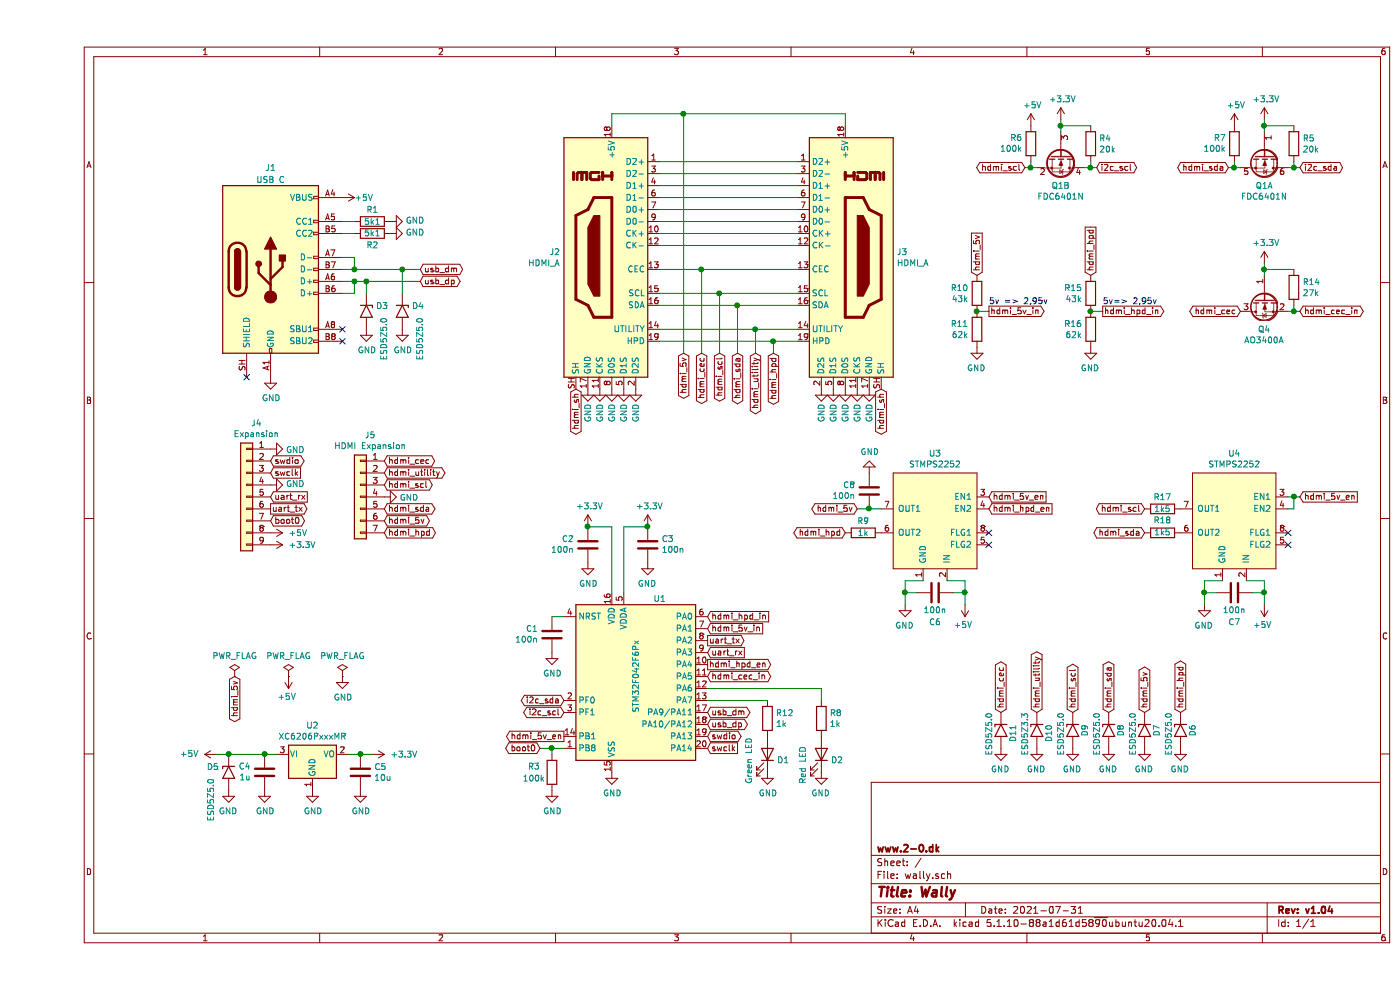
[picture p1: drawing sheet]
EESchema Schematic File Version 4
EELAYER 30 0
EELAYER END
$Descr A4 11693 8268
encoding utf-8
Sheet 1 1
Title "Wally"
Date "2021-07-31"
Rev "v1.04"
Comp "www.2-0.dk"
Comment1 ""
Comment2 ""
Comment3 ""
Comment4 ""
$EndDescr
$Comp
L Connector:HDMI_A J3
U 1 1
P 6750 2150
F 0 "J3" H 7180 2196 50  0000 L CNN
F 1 "HDMI_A" H 7180 2105 50  0000 L CNN
F 2 "wally:HDMI_A_Male_Horizontal" H 6775 2150 50  0001 C CNN
F 3 "https://en.wikipedia.org/wiki/HDMI" H 6775 2150 50  0001 C CNN
	1    6750 2150
	1    0    0    -1  
$EndComp
$Comp
L Connector:HDMI_A J2
U 1 1
P 4800 2150
F 0 "J2" H 5230 2196 50  0000 L CNN
F 1 "HDMI_A" H 5230 2105 50  0000 L CNN
F 2 "wally:HDMI_A_Male_Horizontal" H 4825 2150 50  0001 C CNN
F 3 "https://en.wikipedia.org/wiki/HDMI" H 4825 2150 50  0001 C CNN
	1    4800 2150
	-1   0    0    -1  
$EndComp
Wire Wire Line
	5200 1350 6350 1350
Wire Wire Line
	5200 1450 6350 1450
Wire Wire Line
	5200 1550 6350 1550
Wire Wire Line
	5200 1650 6350 1650
Wire Wire Line
	5200 1750 6350 1750
Wire Wire Line
	5200 1850 6350 1850
Wire Wire Line
	5200 1950 6350 1950
Wire Wire Line
	5200 2050 6350 2050
$Comp
L power:GND #PWR012
U 1 1
P 6550 3250
F 0 "#PWR012" H 6550 3000 50  0001 C CNN
F 1 "GND" V 6550 3050 50  0000 C CNN
F 2 "" H 6550 3250 50  0001 C CNN
F 3 "" H 6550 3250 50  0001 C CNN
	1    6550 3250
	1    0    0    -1  
$EndComp
Text GLabel 5400 2950 3    50   BiDi ~ 0
hdmi_5v
$Comp
L MCU_ST_STM32F0:STM32F042F6Px U1
U 1 1
P 5000 5650
F 0 "U1" H 5200 6300 50  0000 C CNN
F 1 "STM32F042F6Px" V 5000 5650 50  0000 C CNN
F 2 "Package_SO:TSSOP-20_4.4x6.5mm_P0.65mm" H 4500 4950 50  0001 R CNN
F 3 "http://www.st.com/st-web-ui/static/active/en/resource/technical/document/datasheet/DM00105814.pdf" H 5000 5650 50  0001 C CNN
	1    5000 5650
	1    0    0    -1  
$EndComp
$Comp
L Device:C C5
U 1 1
P 2700 6450
F 0 "C5" H 2815 6496 50  0000 L CNN
F 1 "10u" H 2815 6405 50  0000 L CNN
F 2 "Capacitor_SMD:C_0805_2012Metric" H 2738 6300 50  0001 C CNN
F 3 "~" H 2700 6450 50  0001 C CNN
	1    2700 6450
	1    0    0    -1  
$EndComp
$Comp
L Device:C C4
U 1 1
P 1900 6450
F 0 "C4" H 1786 6404 50  0000 R CNN
F 1 "1u" H 1786 6495 50  0000 R CNN
F 2 "Capacitor_SMD:C_0805_2012Metric" H 1938 6300 50  0001 C CNN
F 3 "~" H 1900 6450 50  0001 C CNN
	1    1900 6450
	1    0    0    1   
$EndComp
$Comp
L power:GND #PWR014
U 1 1
P 2300 6600
F 0 "#PWR014" H 2300 6350 50  0001 C CNN
F 1 "GND" H 2305 6427 50  0000 C CNN
F 2 "" H 2300 6600 50  0001 C CNN
F 3 "" H 2300 6600 50  0001 C CNN
	1    2300 6600
	1    0    0    -1  
$EndComp
$Comp
L power:GND #PWR015
U 1 1
P 2700 6600
F 0 "#PWR015" H 2700 6350 50  0001 C CNN
F 1 "GND" H 2705 6427 50  0000 C CNN
F 2 "" H 2700 6600 50  0001 C CNN
F 3 "" H 2700 6600 50  0001 C CNN
	1    2700 6600
	1    0    0    -1  
$EndComp
$Comp
L power:GND #PWR013
U 1 1
P 1900 6600
F 0 "#PWR013" H 1900 6350 50  0001 C CNN
F 1 "GND" H 1905 6427 50  0000 C CNN
F 2 "" H 1900 6600 50  0001 C CNN
F 3 "" H 1900 6600 50  0001 C CNN
	1    1900 6600
	1    0    0    -1  
$EndComp
$Comp
L power:+3.3V #PWR016
U 1 1
P 2800 6300
F 0 "#PWR016" H 2800 6150 50  0001 C CNN
F 1 "+3.3V" V 2800 6450 50  0000 L CNN
F 2 "" H 2800 6300 50  0001 C CNN
F 3 "" H 2800 6300 50  0001 C CNN
	1    2800 6300
	0    1    1    0   
$EndComp
Connection ~ 2700 6300
Wire Wire Line
	2700 6300 2600 6300
Connection ~ 1900 6300
Wire Wire Line
	1900 6300 2000 6300
NoConn ~ 2550 2750
NoConn ~ 2550 2850
$Comp
L power:GND #PWR01
U 1 1
P 1950 3150
F 0 "#PWR01" H 1950 2900 50  0001 C CNN
F 1 "GND" H 1955 2977 50  0000 C CNN
F 2 "" H 1950 3150 50  0001 C CNN
F 3 "" H 1950 3150 50  0001 C CNN
	1    1950 3150
	1    0    0    -1  
$EndComp
$Comp
L Device:R R1
U 1 1
P 2800 1850
F 0 "R1" V 2700 1850 50  0000 C CNN
F 1 "5k1" V 2800 1850 50  0000 C CNN
F 2 "Resistor_SMD:R_0603_1608Metric" V 2730 1850 50  0001 C CNN
F 3 "~" H 2800 1850 50  0001 C CNN
	1    2800 1850
	0    1    1    0   
$EndComp
$Comp
L Device:R R2
U 1 1
P 2800 1950
F 0 "R2" V 2700 1950 50  0000 C CNN
F 1 "5k1" V 2800 1950 50  0000 C CNN
F 2 "Resistor_SMD:R_0603_1608Metric" V 2730 1950 50  0001 C CNN
F 3 "~" H 2800 1950 50  0001 C CNN
	1    2800 1950
	0    1    -1   0   
$EndComp
$Comp
L power:GND #PWR02
U 1 1
P 2950 1850
F 0 "#PWR02" H 2950 1600 50  0001 C CNN
F 1 "GND" V 2955 1722 50  0000 R CNN
F 2 "" H 2950 1850 50  0001 C CNN
F 3 "" H 2950 1850 50  0001 C CNN
	1    2950 1850
	0    -1   -1   0   
$EndComp
$Comp
L power:GND #PWR03
U 1 1
P 2950 1950
F 0 "#PWR03" H 2950 1700 50  0001 C CNN
F 1 "GND" V 2955 1822 50  0000 R CNN
F 2 "" H 2950 1950 50  0001 C CNN
F 3 "" H 2950 1950 50  0001 C CNN
	1    2950 1950
	0    -1   -1   0   
$EndComp
Wire Wire Line
	2550 1850 2650 1850
Wire Wire Line
	2550 1950 2650 1950
Text GLabel 3200 2350 2    50   BiDi ~ 0
usb_dp
Text GLabel 3200 2250 2    50   BiDi ~ 0
usb_dm
Wire Wire Line
	2550 2250 2650 2250
Wire Wire Line
	2550 2150 2650 2150
Wire Wire Line
	2650 2150 2650 2250
Connection ~ 2650 2250
Wire Wire Line
	2550 2350 2650 2350
Wire Wire Line
	2550 2450 2650 2450
Wire Wire Line
	2650 2450 2650 2350
Connection ~ 2650 2350
$Comp
L power:GND #PWR08
U 1 1
P 4800 6450
F 0 "#PWR08" H 4800 6200 50  0001 C CNN
F 1 "GND" H 4805 6277 50  0000 C CNN
F 2 "" H 4800 6450 50  0001 C CNN
F 3 "" H 4800 6450 50  0001 C CNN
	1    4800 6450
	1    0    0    -1  
$EndComp
$Comp
L Device:C C1
U 1 1
P 4300 5300
F 0 "C1" H 4185 5254 50  0000 R CNN
F 1 "100n" H 4185 5345 50  0000 R CNN
F 2 "Capacitor_SMD:C_0603_1608Metric" H 4338 5150 50  0001 C CNN
F 3 "~" H 4300 5300 50  0001 C CNN
	1    4300 5300
	1    0    0    1   
$EndComp
$Comp
L power:GND #PWR05
U 1 1
P 4300 5450
F 0 "#PWR05" H 4300 5200 50  0001 C CNN
F 1 "GND" H 4305 5277 50  0000 C CNN
F 2 "" H 4300 5450 50  0001 C CNN
F 3 "" H 4300 5450 50  0001 C CNN
	1    4300 5450
	1    0    0    -1  
$EndComp
Wire Wire Line
	4400 5150 4300 5150
$Comp
L Device:C C2
U 1 1
P 4600 4550
F 0 "C2" H 4485 4504 50  0000 R CNN
F 1 "100n" H 4485 4595 50  0000 R CNN
F 2 "Capacitor_SMD:C_0603_1608Metric" H 4638 4400 50  0001 C CNN
F 3 "~" H 4600 4550 50  0001 C CNN
	1    4600 4550
	1    0    0    1   
$EndComp
$Comp
L power:GND #PWR07
U 1 1
P 4600 4700
F 0 "#PWR07" H 4600 4450 50  0001 C CNN
F 1 "GND" H 4605 4527 50  0000 C CNN
F 2 "" H 4600 4700 50  0001 C CNN
F 3 "" H 4600 4700 50  0001 C CNN
	1    4600 4700
	1    0    0    -1  
$EndComp
$Comp
L Device:C C3
U 1 1
P 5100 4550
F 0 "C3" H 4985 4504 50  0000 R CNN
F 1 "100n" H 4985 4595 50  0000 R CNN
F 2 "Capacitor_SMD:C_0603_1608Metric" H 5138 4400 50  0001 C CNN
F 3 "~" H 5100 4550 50  0001 C CNN
	1    5100 4550
	-1   0    0    1   
$EndComp
$Comp
L power:GND #PWR010
U 1 1
P 5100 4700
F 0 "#PWR010" H 5100 4450 50  0001 C CNN
F 1 "GND" H 5105 4527 50  0000 C CNN
F 2 "" H 5100 4700 50  0001 C CNN
F 3 "" H 5100 4700 50  0001 C CNN
	1    5100 4700
	-1   0    0    -1  
$EndComp
Wire Wire Line
	5100 4400 4900 4400
Wire Wire Line
	4900 4400 4900 4950
Wire Wire Line
	4800 4400 4600 4400
Wire Wire Line
	4800 4400 4800 4950
$Comp
L power:+3.3V #PWR06
U 1 1
P 4600 4400
F 0 "#PWR06" H 4600 4250 50  0001 C CNN
F 1 "+3.3V" H 4615 4573 50  0000 C CNN
F 2 "" H 4600 4400 50  0001 C CNN
F 3 "" H 4600 4400 50  0001 C CNN
	1    4600 4400
	1    0    0    -1  
$EndComp
Connection ~ 4600 4400
Connection ~ 5100 4400
$Comp
L power:+3.3V #PWR09
U 1 1
P 5100 4400
F 0 "#PWR09" H 5100 4250 50  0001 C CNN
F 1 "+3.3V" H 5115 4573 50  0000 C CNN
F 2 "" H 5100 4400 50  0001 C CNN
F 3 "" H 5100 4400 50  0001 C CNN
	1    5100 4400
	1    0    0    -1  
$EndComp
Text GLabel 5600 5350 2    50   Output ~ 0
uart_tx
Text GLabel 5600 5450 2    50   Input ~ 0
uart_rx
Text GLabel 4400 5950 0    50   BiDi ~ 0
i2c_scl
Text GLabel 5600 5650 2    50   BiDi ~ 0
hdmi_cec_in
Text GLabel 5600 5950 2    50   BiDi ~ 0
usb_dm
Text GLabel 5600 6050 2    50   BiDi ~ 0
usb_dp
Text GLabel 5600 6150 2    50   BiDi ~ 0
swdio
Text GLabel 5600 6250 2    50   Input ~ 0
swclk
$Comp
L power:PWR_FLAG #FLG0101
U 1 1
P 2550 5650
F 0 "#FLG0101" H 2550 5725 50  0001 C CNN
F 1 "PWR_FLAG" H 2550 5823 50  0000 C CNN
F 2 "" H 2550 5650 50  0001 C CNN
F 3 "~" H 2550 5650 50  0001 C CNN
	1    2550 5650
	1    0    0    -1  
$EndComp
$Comp
L power:GND #PWR0101
U 1 1
P 2550 5650
F 0 "#PWR0101" H 2550 5400 50  0001 C CNN
F 1 "GND" H 2555 5477 50  0000 C CNN
F 2 "" H 2550 5650 50  0001 C CNN
F 3 "" H 2550 5650 50  0001 C CNN
	1    2550 5650
	1    0    0    -1  
$EndComp
$Comp
L Device:R R14
U 1 1
P 10500 2400
F 0 "R14" H 10570 2446 50  0000 L CNN
F 1 "27k" H 10570 2355 50  0000 L CNN
F 2 "Resistor_SMD:R_0603_1608Metric" V 10430 2400 50  0001 C CNN
F 3 "~" H 10500 2400 50  0001 C CNN
	1    10500 2400
	1    0    0    -1  
$EndComp
$Comp
L Transistor_FET:AO3400A Q4
U 1 1
P 10250 2500
F 0 "Q4" V 10499 2500 50  0000 C CNN
F 1 "AO3400A" V 10590 2500 50  0000 C CNN
F 2 "Package_TO_SOT_SMD:SOT-23" H 10450 2425 50  0001 L CIN
F 3 "http://www.aosmd.com/pdfs/datasheet/AO3400A.pdf" H 10250 2500 50  0001 L CNN
	1    10250 2500
	0    -1   1    0   
$EndComp
$Comp
L power:+3.3V #PWR029
U 1 1
P 10250 2200
F 0 "#PWR029" H 10250 2050 50  0001 C CNN
F 1 "+3.3V" H 10265 2373 50  0000 C CNN
F 2 "" H 10250 2200 50  0001 C CNN
F 3 "" H 10250 2200 50  0001 C CNN
	1    10250 2200
	1    0    0    -1  
$EndComp
Text GLabel 10050 2600 0    50   BiDi ~ 0
hdmi_cec
Text GLabel 10550 2600 2    50   BiDi ~ 0
hdmi_cec_in
Text GLabel 5550 2950 3    50   BiDi ~ 0
hdmi_cec
Text GLabel 5700 2950 3    50   BiDi ~ 0
hdmi_scl
Text GLabel 5850 2950 3    50   BiDi ~ 0
hdmi_sda
Text GLabel 6000 2950 3    50   BiDi ~ 0
hdmi_utility
Text GLabel 6150 2950 3    50   BiDi ~ 0
hdmi_hpd
Wire Wire Line
	4800 950  4800 1050
Wire Wire Line
	4800 950  5400 950 
Wire Wire Line
	5200 2250 5550 2250
Wire Wire Line
	5200 2450 5700 2450
Wire Wire Line
	5200 2550 5850 2550
Wire Wire Line
	5200 2750 6000 2750
Wire Wire Line
	5200 2850 6150 2850
Wire Wire Line
	6750 1050 6750 950 
Wire Wire Line
	5400 2950 5400 950 
Connection ~ 5400 950 
Wire Wire Line
	5400 950  6750 950 
Wire Wire Line
	5550 2950 5550 2250
Connection ~ 5550 2250
Wire Wire Line
	5550 2250 6350 2250
Wire Wire Line
	5700 2950 5700 2450
Connection ~ 5700 2450
Wire Wire Line
	5700 2450 6350 2450
Wire Wire Line
	5850 2950 5850 2550
Connection ~ 5850 2550
Wire Wire Line
	5850 2550 6350 2550
Wire Wire Line
	6000 2950 6000 2750
Connection ~ 6000 2750
Wire Wire Line
	6000 2750 6350 2750
Wire Wire Line
	6150 2950 6150 2850
Connection ~ 6150 2850
Wire Wire Line
	6150 2850 6350 2850
$Comp
L power:GND #PWR023
U 1 1
P 6650 3250
F 0 "#PWR023" H 6650 3000 50  0001 C CNN
F 1 "GND" V 6650 3050 50  0000 C CNN
F 2 "" H 6650 3250 50  0001 C CNN
F 3 "" H 6650 3250 50  0001 C CNN
	1    6650 3250
	1    0    0    -1  
$EndComp
$Comp
L power:GND #PWR024
U 1 1
P 6750 3250
F 0 "#PWR024" H 6750 3000 50  0001 C CNN
F 1 "GND" V 6750 3050 50  0000 C CNN
F 2 "" H 6750 3250 50  0001 C CNN
F 3 "" H 6750 3250 50  0001 C CNN
	1    6750 3250
	1    0    0    -1  
$EndComp
$Comp
L power:GND #PWR025
U 1 1
P 6850 3250
F 0 "#PWR025" H 6850 3000 50  0001 C CNN
F 1 "GND" V 6850 3050 50  0000 C CNN
F 2 "" H 6850 3250 50  0001 C CNN
F 3 "" H 6850 3250 50  0001 C CNN
	1    6850 3250
	1    0    0    -1  
$EndComp
$Comp
L power:GND #PWR026
U 1 1
P 6950 3250
F 0 "#PWR026" H 6950 3000 50  0001 C CNN
F 1 "GND" V 6950 3050 50  0000 C CNN
F 2 "" H 6950 3250 50  0001 C CNN
F 3 "" H 6950 3250 50  0001 C CNN
	1    6950 3250
	1    0    0    -1  
$EndComp
$Comp
L power:GND #PWR018
U 1 1
P 4600 3250
F 0 "#PWR018" H 4600 3000 50  0001 C CNN
F 1 "GND" V 4600 3050 50  0000 C CNN
F 2 "" H 4600 3250 50  0001 C CNN
F 3 "" H 4600 3250 50  0001 C CNN
	1    4600 3250
	1    0    0    -1  
$EndComp
$Comp
L power:GND #PWR019
U 1 1
P 4700 3250
F 0 "#PWR019" H 4700 3000 50  0001 C CNN
F 1 "GND" V 4700 3050 50  0000 C CNN
F 2 "" H 4700 3250 50  0001 C CNN
F 3 "" H 4700 3250 50  0001 C CNN
	1    4700 3250
	1    0    0    -1  
$EndComp
$Comp
L power:GND #PWR020
U 1 1
P 4800 3250
F 0 "#PWR020" H 4800 3000 50  0001 C CNN
F 1 "GND" V 4800 3050 50  0000 C CNN
F 2 "" H 4800 3250 50  0001 C CNN
F 3 "" H 4800 3250 50  0001 C CNN
	1    4800 3250
	1    0    0    -1  
$EndComp
$Comp
L power:GND #PWR021
U 1 1
P 4900 3250
F 0 "#PWR021" H 4900 3000 50  0001 C CNN
F 1 "GND" V 4900 3050 50  0000 C CNN
F 2 "" H 4900 3250 50  0001 C CNN
F 3 "" H 4900 3250 50  0001 C CNN
	1    4900 3250
	1    0    0    -1  
$EndComp
$Comp
L power:GND #PWR022
U 1 1
P 5000 3250
F 0 "#PWR022" H 5000 3000 50  0001 C CNN
F 1 "GND" V 5000 3050 50  0000 C CNN
F 2 "" H 5000 3250 50  0001 C CNN
F 3 "" H 5000 3250 50  0001 C CNN
	1    5000 3250
	1    0    0    -1  
$EndComp
$Comp
L power:+5V #PWR011
U 1 1
P 2550 1650
F 0 "#PWR011" H 2550 1500 50  0001 C CNN
F 1 "+5V" V 2550 1750 50  0000 L CNN
F 2 "" H 2550 1650 50  0001 C CNN
F 3 "" H 2550 1650 50  0001 C CNN
	1    2550 1650
	0    1    1    0   
$EndComp
Text GLabel 5600 5250 2    50   Input ~ 0
hdmi_5v_in
$Comp
L Device:R R10
U 1 1
P 7850 2450
F 0 "R10" H 7920 2496 50  0000 L CNN
F 1 "43k" H 7920 2405 50  0000 L CNN
F 2 "Resistor_SMD:R_0603_1608Metric" V 7780 2450 50  0001 C CNN
F 3 "~" H 7850 2450 50  0001 C CNN
	1    7850 2450
	-1   0    0    -1  
$EndComp
$Comp
L Device:R R11
U 1 1
P 7850 2750
F 0 "R11" H 7920 2796 50  0000 L CNN
F 1 "62k" H 7920 2705 50  0000 L CNN
F 2 "Resistor_SMD:R_0603_1608Metric" V 7780 2750 50  0001 C CNN
F 3 "~" H 7850 2750 50  0001 C CNN
	1    7850 2750
	-1   0    0    -1  
$EndComp
$Comp
L Device:R R15
U 1 1
P 8800 2450
F 0 "R15" H 8870 2496 50  0000 L CNN
F 1 "43k" H 8870 2405 50  0000 L CNN
F 2 "Resistor_SMD:R_0603_1608Metric" V 8730 2450 50  0001 C CNN
F 3 "~" H 8800 2450 50  0001 C CNN
	1    8800 2450
	-1   0    0    -1  
$EndComp
$Comp
L Device:R R16
U 1 1
P 8800 2750
F 0 "R16" H 8870 2796 50  0000 L CNN
F 1 "62k" H 8870 2705 50  0000 L CNN
F 2 "Resistor_SMD:R_0603_1608Metric" V 8730 2750 50  0001 C CNN
F 3 "~" H 8800 2750 50  0001 C CNN
	1    8800 2750
	-1   0    0    -1  
$EndComp
$Comp
L power:GND #PWR032
U 1 1
P 8800 2900
F 0 "#PWR032" H 8800 2650 50  0001 C CNN
F 1 "GND" H 8805 2727 50  0000 C CNN
F 2 "" H 8800 2900 50  0001 C CNN
F 3 "" H 8800 2900 50  0001 C CNN
	1    8800 2900
	-1   0    0    -1  
$EndComp
$Comp
L power:GND #PWR028
U 1 1
P 7850 2900
F 0 "#PWR028" H 7850 2650 50  0001 C CNN
F 1 "GND" H 7855 2727 50  0000 C CNN
F 2 "" H 7850 2900 50  0001 C CNN
F 3 "" H 7850 2900 50  0001 C CNN
	1    7850 2900
	-1   0    0    -1  
$EndComp
Text GLabel 7950 2600 2    50   Output ~ 0
hdmi_5v_in
Text GLabel 8900 2600 2    50   Output ~ 0
hdmi_hpd_in
Text GLabel 8800 2300 1    50   Input ~ 0
hdmi_hpd
Text GLabel 7850 2300 1    50   Input ~ 0
hdmi_5v
Wire Wire Line
	7850 2600 7950 2600
Connection ~ 7850 2600
Wire Wire Line
	8900 2600 8800 2600
Connection ~ 8800 2600
Text GLabel 4400 5850 0    50   BiDi ~ 0
i2c_sda
$Comp
L power:+5V #PWR034
U 1 1
P 2100 5650
F 0 "#PWR034" H 2100 5500 50  0001 C CNN
F 1 "+5V" H 2115 5823 50  0000 C CNN
F 2 "" H 2100 5650 50  0001 C CNN
F 3 "" H 2100 5650 50  0001 C CNN
	1    2100 5650
	-1   0    0    1   
$EndComp
$Comp
L power:PWR_FLAG #FLG01
U 1 1
P 2100 5650
F 0 "#FLG01" H 2100 5725 50  0001 C CNN
F 1 "PWR_FLAG" H 2100 5823 50  0000 C CNN
F 2 "" H 2100 5650 50  0001 C CNN
F 3 "~" H 2100 5650 50  0001 C CNN
	1    2100 5650
	1    0    0    -1  
$EndComp
$Comp
L power:+5V #PWR035
U 1 1
P 1500 6300
F 0 "#PWR035" H 1500 6150 50  0001 C CNN
F 1 "+5V" V 1500 6450 50  0000 L CNN
F 2 "" H 1500 6300 50  0001 C CNN
F 3 "" H 1500 6300 50  0001 C CNN
	1    1500 6300
	0    -1   -1   0   
$EndComp
Text GLabel 5600 5150 2    50   Input ~ 0
hdmi_hpd_in
Text GLabel 8050 5950 1    50   BiDi ~ 0
hdmi_cec
Text GLabel 8650 5950 1    50   BiDi ~ 0
hdmi_scl
Text GLabel 8950 5950 1    50   BiDi ~ 0
hdmi_sda
Text GLabel 9550 5950 1    50   BiDi ~ 0
hdmi_hpd
Text GLabel 9250 5950 1    50   BiDi ~ 0
hdmi_5v
Text GLabel 2900 3850 2    50   BiDi ~ 0
hdmi_cec
Text GLabel 2900 3950 2    50   BiDi ~ 0
hdmi_utility
Text GLabel 2900 4050 2    50   BiDi ~ 0
hdmi_scl
Text GLabel 2900 4450 2    50   BiDi ~ 0
hdmi_hpd
Text GLabel 2900 4250 2    50   BiDi ~ 0
hdmi_sda
Text GLabel 2900 4350 2    50   BiDi ~ 0
hdmi_5v
$Comp
L power:GND #PWR040
U 1 1
P 2900 4150
F 0 "#PWR040" H 2900 3900 50  0001 C CNN
F 1 "GND" V 2905 4022 50  0000 R CNN
F 2 "" H 2900 4150 50  0001 C CNN
F 3 "" H 2900 4150 50  0001 C CNN
	1    2900 4150
	0    -1   1    0   
$EndComp
$Comp
L wally:ESD5Z5.0 D4
U 1 1
P 3050 2600
F 0 "D4" V 3004 2680 50  0000 L CNN
F 1 "ESD5Z5.0" H 3100 2750 50  0000 L CNN
F 2 "Diode_SMD:D_SOD-523" H 3050 2400 50  0001 C CNN
F 3 "" H 3000 2600 50  0001 C CNN
	1    3050 2600
	0    1    1    0   
$EndComp
$Comp
L wally:ESD5Z5.0 D3
U 1 1
P 2750 2600
F 0 "D3" V 2704 2680 50  0000 L CNN
F 1 "ESD5Z5.0" H 2800 2750 50  0000 L CNN
F 2 "Diode_SMD:D_SOD-523" H 2750 2400 50  0001 C CNN
F 3 "" H 2700 2600 50  0001 C CNN
	1    2750 2600
	0    1    1    0   
$EndComp
$Comp
L power:GND #PWR031
U 1 1
P 2750 2750
F 0 "#PWR031" H 2750 2500 50  0001 C CNN
F 1 "GND" H 2755 2577 50  0000 C CNN
F 2 "" H 2750 2750 50  0001 C CNN
F 3 "" H 2750 2750 50  0001 C CNN
	1    2750 2750
	1    0    0    -1  
$EndComp
$Comp
L power:GND #PWR036
U 1 1
P 3050 2750
F 0 "#PWR036" H 3050 2500 50  0001 C CNN
F 1 "GND" H 3055 2577 50  0000 C CNN
F 2 "" H 3050 2750 50  0001 C CNN
F 3 "" H 3050 2750 50  0001 C CNN
	1    3050 2750
	1    0    0    -1  
$EndComp
Wire Wire Line
	2650 2250 3050 2250
Wire Wire Line
	2650 2350 2750 2350
Wire Wire Line
	2750 2450 2750 2350
Connection ~ 2750 2350
Wire Wire Line
	2750 2350 3200 2350
Wire Wire Line
	3050 2450 3050 2250
Connection ~ 3050 2250
Wire Wire Line
	3050 2250 3200 2250
$Comp
L Device:LED D2
U 1 1
P 6550 6300
F 0 "D2" V 6497 6380 50  0000 L CNN
F 1 "Red LED" H 6300 6150 50  0000 L CNN
F 2 "LED_SMD:LED_0603_1608Metric" H 6550 6300 50  0001 C CNN
F 3 "~" H 6550 6300 50  0001 C CNN
	1    6550 6300
	0    1    -1   0   
$EndComp
$Comp
L Device:R R8
U 1 1
P 6550 6000
F 0 "R8" H 6620 6046 50  0000 L CNN
F 1 "1k" H 6620 5955 50  0000 L CNN
F 2 "Resistor_SMD:R_0603_1608Metric" V 6480 6000 50  0001 C CNN
F 3 "~" H 6550 6000 50  0001 C CNN
	1    6550 6000
	1    0    0    -1  
$EndComp
$Comp
L power:GND #PWR037
U 1 1
P 6550 6450
F 0 "#PWR037" H 6550 6200 50  0001 C CNN
F 1 "GND" H 6555 6277 50  0000 C CNN
F 2 "" H 6550 6450 50  0001 C CNN
F 3 "" H 6550 6450 50  0001 C CNN
	1    6550 6450
	-1   0    0    -1  
$EndComp
$Comp
L Device:LED D1
U 1 1
P 6100 6300
F 0 "D1" V 6047 6380 50  0000 L CNN
F 1 "Green LED" H 5850 6150 50  0000 L CNN
F 2 "LED_SMD:LED_0603_1608Metric" H 6100 6300 50  0001 C CNN
F 3 "~" H 6100 6300 50  0001 C CNN
	1    6100 6300
	0    1    -1   0   
$EndComp
$Comp
L Device:R R12
U 1 1
P 6100 6000
F 0 "R12" H 6170 6046 50  0000 L CNN
F 1 "1k" H 6170 5955 50  0000 L CNN
F 2 "Resistor_SMD:R_0603_1608Metric" V 6030 6000 50  0001 C CNN
F 3 "~" H 6100 6000 50  0001 C CNN
	1    6100 6000
	1    0    0    -1  
$EndComp
$Comp
L power:GND #PWR039
U 1 1
P 6100 6450
F 0 "#PWR039" H 6100 6200 50  0001 C CNN
F 1 "GND" H 6105 6277 50  0000 C CNN
F 2 "" H 6100 6450 50  0001 C CNN
F 3 "" H 6100 6450 50  0001 C CNN
	1    6100 6450
	1    0    0    -1  
$EndComp
$Comp
L power:GND #PWR038
U 1 1
P 1600 6600
F 0 "#PWR038" H 1600 6350 50  0001 C CNN
F 1 "GND" H 1605 6427 50  0000 C CNN
F 2 "" H 1600 6600 50  0001 C CNN
F 3 "" H 1600 6600 50  0001 C CNN
	1    1600 6600
	-1   0    0    -1  
$EndComp
Wire Wire Line
	1500 6300 1600 6300
Connection ~ 1600 6300
Wire Wire Line
	1600 6300 1900 6300
Wire Wire Line
	10450 2600 10500 2600
Wire Wire Line
	10500 2550 10500 2600
Connection ~ 10500 2600
Wire Wire Line
	10500 2600 10550 2600
$Comp
L wally:ESD5Z5.0 D7
U 1 1
P 9250 6100
F 0 "D7" H 9200 6000 50  0000 L CNN
F 1 "ESD5Z5.0" H 9100 6200 50  0000 L CNN
F 2 "Diode_SMD:D_SOD-523" H 9250 5900 50  0001 C CNN
F 3 "" H 9200 6100 50  0001 C CNN
	1    9250 6100
	0    -1   1    0   
$EndComp
$Comp
L power:GND #PWR045
U 1 1
P 9250 6250
F 0 "#PWR045" H 9250 6000 50  0001 C CNN
F 1 "GND" H 9255 6077 50  0000 C CNN
F 2 "" H 9250 6250 50  0001 C CNN
F 3 "" H 9250 6250 50  0001 C CNN
	1    9250 6250
	-1   0    0    -1  
$EndComp
$Comp
L wally:ESD5Z5.0 D9
U 1 1
P 8650 6100
F 0 "D9" H 8600 6000 50  0000 L CNN
F 1 "ESD5Z5.0" H 8500 6200 50  0000 L CNN
F 2 "Diode_SMD:D_SOD-523" H 8650 5900 50  0001 C CNN
F 3 "" H 8600 6100 50  0001 C CNN
	1    8650 6100
	0    -1   1    0   
$EndComp
$Comp
L power:GND #PWR046
U 1 1
P 8650 6250
F 0 "#PWR046" H 8650 6000 50  0001 C CNN
F 1 "GND" H 8655 6077 50  0000 C CNN
F 2 "" H 8650 6250 50  0001 C CNN
F 3 "" H 8650 6250 50  0001 C CNN
	1    8650 6250
	-1   0    0    -1  
$EndComp
$Comp
L wally:ESD5Z5.0 D8
U 1 1
P 8950 6100
F 0 "D8" H 8900 6000 50  0000 L CNN
F 1 "ESD5Z5.0" H 8800 6200 50  0000 L CNN
F 2 "Diode_SMD:D_SOD-523" H 8950 5900 50  0001 C CNN
F 3 "" H 8900 6100 50  0001 C CNN
	1    8950 6100
	0    -1   1    0   
$EndComp
$Comp
L power:GND #PWR047
U 1 1
P 8950 6250
F 0 "#PWR047" H 8950 6000 50  0001 C CNN
F 1 "GND" H 8955 6077 50  0000 C CNN
F 2 "" H 8950 6250 50  0001 C CNN
F 3 "" H 8950 6250 50  0001 C CNN
	1    8950 6250
	-1   0    0    -1  
$EndComp
$Comp
L wally:ESD5Z5.0 D10
U 1 1
P 8350 6100
F 0 "D10" H 8300 6000 50  0000 L CNN
F 1 "ESD5Z3.3" H 8200 6200 50  0000 L CNN
F 2 "Diode_SMD:D_SOD-523" H 8350 5900 50  0001 C CNN
F 3 "" H 8300 6100 50  0001 C CNN
	1    8350 6100
	0    -1   1    0   
$EndComp
$Comp
L power:GND #PWR048
U 1 1
P 8350 6250
F 0 "#PWR048" H 8350 6000 50  0001 C CNN
F 1 "GND" H 8355 6077 50  0000 C CNN
F 2 "" H 8350 6250 50  0001 C CNN
F 3 "" H 8350 6250 50  0001 C CNN
	1    8350 6250
	-1   0    0    -1  
$EndComp
$Comp
L wally:ESD5Z5.0 D6
U 1 1
P 9550 6100
F 0 "D6" H 9500 6000 50  0000 L CNN
F 1 "ESD5Z5.0" H 9400 6200 50  0000 L CNN
F 2 "Diode_SMD:D_SOD-523" H 9550 5900 50  0001 C CNN
F 3 "" H 9500 6100 50  0001 C CNN
	1    9550 6100
	0    -1   1    0   
$EndComp
$Comp
L power:GND #PWR044
U 1 1
P 9550 6250
F 0 "#PWR044" H 9550 6000 50  0001 C CNN
F 1 "GND" H 9555 6077 50  0000 C CNN
F 2 "" H 9550 6250 50  0001 C CNN
F 3 "" H 9550 6250 50  0001 C CNN
	1    9550 6250
	-1   0    0    -1  
$EndComp
$Comp
L wally:ESD5Z5.0 D5
U 1 1
P 1600 6450
F 0 "D5" V 1554 6530 50  0000 L CNN
F 1 "ESD5Z5.0" H 1650 6600 50  0000 L CNN
F 2 "Diode_SMD:D_SOD-523" H 1600 6250 50  0001 C CNN
F 3 "" H 1550 6450 50  0001 C CNN
	1    1600 6450
	0    -1   1    0   
$EndComp
$Comp
L power:PWR_FLAG #FLG02
U 1 1
P 1650 5650
F 0 "#FLG02" H 1650 5725 50  0001 C CNN
F 1 "PWR_FLAG" H 1650 5823 50  0000 C CNN
F 2 "" H 1650 5650 50  0001 C CNN
F 3 "~" H 1650 5650 50  0001 C CNN
	1    1650 5650
	1    0    0    -1  
$EndComp
Text GLabel 6750 4450 0    50   BiDi ~ 0
hdmi_hpd
Text GLabel 7950 4250 2    50   Input ~ 0
hdmi_hpd_en
Text GLabel 6850 4250 0    50   BiDi ~ 0
hdmi_5v
$Comp
L Device:R R9
U 1 1
P 6900 4450
F 0 "R9" V 6800 4450 50  0000 C CNN
F 1 "1k" V 6900 4450 50  0000 C CNN
F 2 "Resistor_SMD:R_0603_1608Metric" V 6830 4450 50  0001 C CNN
F 3 "~" H 6900 4450 50  0001 C CNN
	1    6900 4450
	0    1    1    0   
$EndComp
Text GLabel 7950 4150 2    50   Input ~ 0
hdmi_5v_en
Wire Wire Line
	10500 2250 10250 2250
Wire Wire Line
	10250 2250 10250 2300
Connection ~ 10250 2250
Wire Wire Line
	10250 2200 10250 2250
Text GLabel 1650 5650 3    50   BiDi ~ 0
hdmi_5v
Text GLabel 5600 5550 2    50   Output ~ 0
hdmi_hpd_en
Text GLabel 4400 6150 0    50   Output ~ 0
hdmi_5v_en
$Comp
L wally:AP2152 U3
U 1 1
P 7500 4350
F 0 "U3" H 7500 4915 50  0000 C CNN
F 1 "STMPS2252" H 7500 4824 50  0000 C CNN
F 2 "Package_SO:MSOP-8_3x3mm_P0.65mm" H 7500 4350 50  0001 C CNN
F 3 "https://www.diodes.com/assets/Datasheets/AP2142_52.pdf" H 7500 4350 50  0001 C CNN
	1    7500 4350
	1    0    0    -1  
$EndComp
$Comp
L power:GND #PWR030
U 1 1
P 7250 5050
F 0 "#PWR030" H 7250 4800 50  0001 C CNN
F 1 "GND" H 7255 4877 50  0000 C CNN
F 2 "" H 7250 5050 50  0001 C CNN
F 3 "" H 7250 5050 50  0001 C CNN
	1    7250 5050
	-1   0    0    -1  
$EndComp
$Comp
L Device:C C6
U 1 1
P 7500 4950
F 0 "C6" V 7250 4950 50  0000 C CNN
F 1 "100n" V 7350 4950 50  0000 C CNN
F 2 "Capacitor_SMD:C_0603_1608Metric" H 7538 4800 50  0001 C CNN
F 3 "~" H 7500 4950 50  0001 C CNN
	1    7500 4950
	0    -1   -1   0   
$EndComp
Wire Wire Line
	7600 4850 7750 4850
Wire Wire Line
	7750 4850 7750 4950
Wire Wire Line
	7650 4950 7750 4950
Connection ~ 7750 4950
Wire Wire Line
	7750 4950 7750 5050
Wire Wire Line
	7400 4850 7250 4850
Wire Wire Line
	7250 4850 7250 4950
Wire Wire Line
	7350 4950 7250 4950
Connection ~ 7250 4950
Wire Wire Line
	7250 4950 7250 5050
NoConn ~ 7950 4450
NoConn ~ 7950 4550
Wire Wire Line
	9750 4950 9750 5050
Connection ~ 9750 4950
Wire Wire Line
	9850 4950 9750 4950
Wire Wire Line
	9750 4850 9750 4950
Wire Wire Line
	9900 4850 9750 4850
Wire Wire Line
	10250 4950 10250 5050
Connection ~ 10250 4950
Wire Wire Line
	10150 4950 10250 4950
Wire Wire Line
	10250 4850 10250 4950
Wire Wire Line
	10100 4850 10250 4850
$Comp
L Device:C C7
U 1 1
P 10000 4950
F 0 "C7" V 9750 4950 50  0000 C CNN
F 1 "100n" V 9850 4950 50  0000 C CNN
F 2 "Capacitor_SMD:C_0603_1608Metric" H 10038 4800 50  0001 C CNN
F 3 "~" H 10000 4950 50  0001 C CNN
	1    10000 4950
	0    -1   -1   0   
$EndComp
Wire Wire Line
	10500 4150 10550 4150
Connection ~ 10500 4150
Wire Wire Line
	10500 4250 10500 4150
Wire Wire Line
	10450 4250 10500 4250
Wire Wire Line
	10450 4150 10500 4150
NoConn ~ 10450 4550
NoConn ~ 10450 4450
$Comp
L power:GND #PWR049
U 1 1
P 9750 5050
F 0 "#PWR049" H 9750 4800 50  0001 C CNN
F 1 "GND" H 9755 4877 50  0000 C CNN
F 2 "" H 9750 5050 50  0001 C CNN
F 3 "" H 9750 5050 50  0001 C CNN
	1    9750 5050
	-1   0    0    -1  
$EndComp
$Comp
L wally:AP2152 U4
U 1 1
P 10000 4350
F 0 "U4" H 10000 4915 50  0000 C CNN
F 1 "STMPS2252" H 10000 4824 50  0000 C CNN
F 2 "Package_SO:MSOP-8_3x3mm_P0.65mm" H 10000 4350 50  0001 C CNN
F 3 "https://www.diodes.com/assets/Datasheets/AP2142_52.pdf" H 10000 4350 50  0001 C CNN
	1    10000 4350
	1    0    0    -1  
$EndComp
$Comp
L Device:R R18
U 1 1
P 9400 4450
F 0 "R18" V 9500 4450 50  0000 C CNN
F 1 "1k5" V 9400 4450 50  0000 C CNN
F 2 "Resistor_SMD:R_0603_1608Metric" V 9330 4450 50  0001 C CNN
F 3 "~" H 9400 4450 50  0001 C CNN
	1    9400 4450
	0    1    -1   0   
$EndComp
$Comp
L Device:R R17
U 1 1
P 9400 4250
F 0 "R17" V 9300 4250 50  0000 C CNN
F 1 "1k5" V 9400 4250 50  0000 C CNN
F 2 "Resistor_SMD:R_0603_1608Metric" V 9330 4250 50  0001 C CNN
F 3 "~" H 9400 4250 50  0001 C CNN
	1    9400 4250
	0    1    1    0   
$EndComp
Text GLabel 10550 4150 2    50   Input ~ 0
hdmi_5v_en
Wire Wire Line
	6100 5850 5600 5850
$Comp
L power:+5V #PWR04
U 1 1
P 7750 5050
F 0 "#PWR04" H 7750 4900 50  0001 C CNN
F 1 "+5V" H 7765 5223 50  0000 C CNN
F 2 "" H 7750 5050 50  0001 C CNN
F 3 "" H 7750 5050 50  0001 C CNN
	1    7750 5050
	-1   0    0    1   
$EndComp
$Comp
L power:+5V #PWR052
U 1 1
P 10250 5050
F 0 "#PWR052" H 10250 4900 50  0001 C CNN
F 1 "+5V" H 10265 5223 50  0000 C CNN
F 2 "" H 10250 5050 50  0001 C CNN
F 3 "" H 10250 5050 50  0001 C CNN
	1    10250 5050
	-1   0    0    1   
$EndComp
$Comp
L Device:C C8
U 1 1
P 6950 4100
F 0 "C8" H 6835 4054 50  0000 R CNN
F 1 "100n" H 6835 4145 50  0000 R CNN
F 2 "Capacitor_SMD:C_0603_1608Metric" H 6988 3950 50  0001 C CNN
F 3 "~" H 6950 4100 50  0001 C CNN
	1    6950 4100
	1    0    0    1   
$EndComp
Wire Wire Line
	6850 4250 6950 4250
Connection ~ 6950 4250
Wire Wire Line
	6950 4250 7050 4250
$Comp
L power:GND #PWR053
U 1 1
P 6950 3950
F 0 "#PWR053" H 6950 3700 50  0001 C CNN
F 1 "GND" H 6955 3777 50  0000 C CNN
F 2 "" H 6950 3950 50  0001 C CNN
F 3 "" H 6950 3950 50  0001 C CNN
	1    6950 3950
	1    0    0    1   
$EndComp
$Comp
L wally:USB_C_Receptacle_USB2.0 J1
U 1 1
P 1950 2250
F 0 "J1" H 1950 3100 50  0000 C CNN
F 1 "USB C" H 1950 3000 50  0000 C CNN
F 2 "wally:USB_C_Receptacle_HRO_TYPE-C-31-M-12" H 2100 2250 50  0001 C CNN
F 3 "https://www.usb.org/sites/default/files/documents/usb_type-c.zip" H 2100 2250 50  0001 C CNN
	1    1950 2250
	1    0    0    -1  
$EndComp
NoConn ~ 1750 3150
Text Notes 7950 2550 0    50   ~ 0
5v => 2,95v
Text Notes 8900 2550 0    50   ~ 0
5v=> 2,95v
Wire Wire Line
	5600 5750 6550 5750
Wire Wire Line
	6550 5750 6550 5850
$Comp
L Connector_Generic:Conn_01x07 J5
U 1 1
P 2700 4150
F 0 "J5" H 2618 4667 50  0000 C CNN
F 1 "HDMI Expansion" H 2618 4576 50  0000 C CNN
F 2 "Connector_PinHeader_2.54mm:PinHeader_1x07_P2.54mm_Vertical" H 2700 4150 50  0001 C CNN
F 3 "~" H 2700 4150 50  0001 C CNN
	1    2700 4150
	-1   0    0    -1  
$EndComp
$Comp
L Device:Q_DUAL_NMOS_G1S2G2D2S1D1 Q1
U 1 1
P 10250 1300
F 0 "Q1" V 10499 1300 50  0000 C CNN
F 1 "FDC6401N" V 10590 1300 50  0000 C CNN
F 2 "Package_TO_SOT_SMD:SuperSOT-6" H 10450 1300 50  0001 C CNN
F 3 "~" H 10450 1300 50  0001 C CNN
	1    10250 1300
	0    1    1    0   
$EndComp
$Comp
L Device:Q_DUAL_NMOS_G1S2G2D2S1D1 Q1
U 2 1
P 8550 1300
F 0 "Q1" V 8799 1300 50  0000 C CNN
F 1 "FDC6401N" V 8890 1300 50  0000 C CNN
F 2 "Package_TO_SOT_SMD:SuperSOT-6" H 8750 1300 50  0001 C CNN
F 3 "~" H 8750 1300 50  0001 C CNN
	2    8550 1300
	0    1    1    0   
$EndComp
Text GLabel 8250 1400 0    50   BiDi ~ 0
hdmi_scl
Text GLabel 9950 1400 0    50   BiDi ~ 0
hdmi_sda
Text GLabel 8850 1400 2    50   BiDi ~ 0
i2c_scl
Text GLabel 10550 1400 2    50   BiDi ~ 0
i2c_sda
$Comp
L Device:R R5
U 1 1
P 10500 1200
F 0 "R5" H 10570 1246 50  0000 L CNN
F 1 "20k" H 10570 1155 50  0000 L CNN
F 2 "Resistor_SMD:R_0603_1608Metric" V 10430 1200 50  0001 C CNN
F 3 "~" H 10500 1200 50  0001 C CNN
	1    10500 1200
	1    0    0    -1  
$EndComp
$Comp
L power:+3.3V #PWR0104
U 1 1
P 8550 1000
F 0 "#PWR0104" H 8550 850 50  0001 C CNN
F 1 "+3.3V" H 8565 1173 50  0000 C CNN
F 2 "" H 8550 1000 50  0001 C CNN
F 3 "" H 8550 1000 50  0001 C CNN
	1    8550 1000
	1    0    0    -1  
$EndComp
$Comp
L power:+3.3V #PWR0105
U 1 1
P 10250 1000
F 0 "#PWR0105" H 10250 850 50  0001 C CNN
F 1 "+3.3V" H 10265 1173 50  0000 C CNN
F 2 "" H 10250 1000 50  0001 C CNN
F 3 "" H 10250 1000 50  0001 C CNN
	1    10250 1000
	1    0    0    -1  
$EndComp
Wire Wire Line
	10250 1000 10250 1050
Wire Wire Line
	10500 1050 10250 1050
Connection ~ 10250 1050
Wire Wire Line
	10250 1050 10250 1100
Wire Wire Line
	10550 1400 10500 1400
Wire Wire Line
	10500 1350 10500 1400
Connection ~ 10500 1400
Wire Wire Line
	10500 1400 10450 1400
Wire Wire Line
	8550 1000 8550 1050
Wire Wire Line
	8800 1050 8550 1050
Connection ~ 8550 1050
Wire Wire Line
	8550 1050 8550 1100
Wire Wire Line
	8850 1400 8800 1400
Wire Wire Line
	8800 1350 8800 1400
Connection ~ 8800 1400
Wire Wire Line
	8800 1400 8750 1400
$Comp
L Device:R R4
U 1 1
P 8800 1200
F 0 "R4" H 8870 1246 50  0000 L CNN
F 1 "20k" H 8870 1155 50  0000 L CNN
F 2 "Resistor_SMD:R_0603_1608Metric" V 8730 1200 50  0001 C CNN
F 3 "~" H 8800 1200 50  0001 C CNN
	1    8800 1200
	1    0    0    -1  
$EndComp
Wire Wire Line
	2700 6300 2800 6300
Text GLabel 9250 4250 0    50   BiDi ~ 0
hdmi_scl
Text GLabel 9250 4450 0    50   BiDi ~ 0
hdmi_sda
$Comp
L power:+3.3V #PWR0106
U 1 1
P 1950 4550
F 0 "#PWR0106" H 1950 4400 50  0001 C CNN
F 1 "+3.3V" V 1950 4700 50  0000 L CNN
F 2 "" H 1950 4550 50  0001 C CNN
F 3 "" H 1950 4550 50  0001 C CNN
	1    1950 4550
	0    1    1    0   
$EndComp
$Comp
L power:+5V #PWR0107
U 1 1
P 1950 4450
F 0 "#PWR0107" H 1950 4300 50  0001 C CNN
F 1 "+5V" V 1950 4600 50  0000 L CNN
F 2 "" H 1950 4450 50  0001 C CNN
F 3 "" H 1950 4450 50  0001 C CNN
	1    1950 4450
	0    1    1    0   
$EndComp
$Comp
L power:GND #PWR043
U 1 1
P 1950 4050
F 0 "#PWR043" H 1950 3800 50  0001 C CNN
F 1 "GND" V 1955 3922 50  0000 R CNN
F 2 "" H 1950 4050 50  0001 C CNN
F 3 "" H 1950 4050 50  0001 C CNN
	1    1950 4050
	0    -1   -1   0   
$EndComp
$Comp
L power:GND #PWR0103
U 1 1
P 1950 3750
F 0 "#PWR0103" H 1950 3500 50  0001 C CNN
F 1 "GND" V 1955 3622 50  0000 R CNN
F 2 "" H 1950 3750 50  0001 C CNN
F 3 "" H 1950 3750 50  0001 C CNN
	1    1950 3750
	0    -1   1    0   
$EndComp
Text GLabel 1950 3950 2    50   Input ~ 0
swclk
Text GLabel 1950 3850 2    50   BiDi ~ 0
swdio
Text GLabel 1950 4150 2    50   Input ~ 0
uart_rx
Text GLabel 1950 4250 2    50   Output ~ 0
uart_tx
$Comp
L Connector_Generic:Conn_01x09 J4
U 1 1
P 1750 4150
F 0 "J4" H 1668 4767 50  0000 C CNN
F 1 "Expansion" H 1668 4676 50  0000 C CNN
F 2 "wally:PinHeader_1x09_P2.54mm_Vertical" H 1750 4150 50  0001 C CNN
F 3 "~" H 1750 4150 50  0001 C CNN
	1    1750 4150
	-1   0    0    -1  
$EndComp
$Comp
L Device:R R3
U 1 1
P 4300 6450
F 0 "R3" H 4450 6500 50  0000 C CNN
F 1 "100k" H 4450 6400 50  0000 C CNN
F 2 "Resistor_SMD:R_0603_1608Metric" V 4230 6450 50  0001 C CNN
F 3 "~" H 4300 6450 50  0001 C CNN
	1    4300 6450
	-1   0    0    -1  
$EndComp
$Comp
L power:GND #PWR0102
U 1 1
P 4300 6600
F 0 "#PWR0102" H 4300 6350 50  0001 C CNN
F 1 "GND" H 4305 6427 50  0000 C CNN
F 2 "" H 4300 6600 50  0001 C CNN
F 3 "" H 4300 6600 50  0001 C CNN
	1    4300 6600
	1    0    0    -1  
$EndComp
Text GLabel 4200 6250 0    50   BiDi ~ 0
boot0
Wire Wire Line
	4200 6250 4300 6250
Wire Wire Line
	4300 6300 4300 6250
Connection ~ 4300 6250
Wire Wire Line
	4300 6250 4400 6250
Text GLabel 1950 4350 2    50   BiDi ~ 0
boot0
$Comp
L Regulator_Linear:XC6206PxxxMR U2
U 1 1
P 2300 6300
F 0 "U2" H 2300 6542 50  0000 C CNN
F 1 "XC6206PxxxMR" H 2300 6451 50  0000 C CNN
F 2 "Package_TO_SOT_SMD:SOT-23" H 2300 6525 50  0001 C CIN
F 3 "https://www.torexsemi.com/file/xc6206/XC6206.pdf" H 2300 6300 50  0001 C CNN
	1    2300 6300
	1    0    0    -1  
$EndComp
$Comp
L Device:R R7
U 1 1
P 10000 1200
F 0 "R7" H 9931 1154 50  0000 R CNN
F 1 "100k" H 9931 1245 50  0000 R CNN
F 2 "Resistor_SMD:R_0603_1608Metric" V 9930 1200 50  0001 C CNN
F 3 "~" H 10000 1200 50  0001 C CNN
	1    10000 1200
	1    0    0    1   
$EndComp
$Comp
L Device:R R6
U 1 1
P 8300 1200
F 0 "R6" H 8231 1154 50  0000 R CNN
F 1 "100k" H 8231 1245 50  0000 R CNN
F 2 "Resistor_SMD:R_0603_1608Metric" V 8230 1200 50  0001 C CNN
F 3 "~" H 8300 1200 50  0001 C CNN
	1    8300 1200
	1    0    0    1   
$EndComp
$Comp
L power:+5V #PWR0108
U 1 1
P 8300 1050
F 0 "#PWR0108" H 8300 900 50  0001 C CNN
F 1 "+5V" H 8315 1223 50  0000 C CNN
F 2 "" H 8300 1050 50  0001 C CNN
F 3 "" H 8300 1050 50  0001 C CNN
	1    8300 1050
	1    0    0    -1  
$EndComp
$Comp
L power:+5V #PWR0109
U 1 1
P 10000 1050
F 0 "#PWR0109" H 10000 900 50  0001 C CNN
F 1 "+5V" H 10015 1223 50  0000 C CNN
F 2 "" H 10000 1050 50  0001 C CNN
F 3 "" H 10000 1050 50  0001 C CNN
	1    10000 1050
	1    0    0    -1  
$EndComp
Wire Wire Line
	8350 1400 8300 1400
Wire Wire Line
	8300 1350 8300 1400
Connection ~ 8300 1400
Wire Wire Line
	8300 1400 8250 1400
Wire Wire Line
	9950 1400 10000 1400
Wire Wire Line
	10000 1350 10000 1400
Connection ~ 10000 1400
Wire Wire Line
	10000 1400 10050 1400
Text GLabel 8350 5950 1    50   BiDi ~ 0
hdmi_utility
$Comp
L wally:ESD5Z5.0 D11
U 1 1
P 8050 6100
F 0 "D11" H 8000 6000 50  0000 L CNN
F 1 "ESD5Z5.0" H 7900 6200 50  0000 L CNN
F 2 "Diode_SMD:D_SOD-523" H 8050 5900 50  0001 C CNN
F 3 "" H 8000 6100 50  0001 C CNN
	1    8050 6100
	0    -1   1    0   
$EndComp
$Comp
L power:GND #PWR0110
U 1 1
P 8050 6250
F 0 "#PWR0110" H 8050 6000 50  0001 C CNN
F 1 "GND" H 8055 6077 50  0000 C CNN
F 2 "" H 8050 6250 50  0001 C CNN
F 3 "" H 8050 6250 50  0001 C CNN
	1    8050 6250
	-1   0    0    -1  
$EndComp
Text GLabel 4500 3250 3    50   BiDi ~ 0
hdmi_sh
Text GLabel 7050 3250 3    50   BiDi ~ 0
hdmi_sh
$EndSCHEMATC
